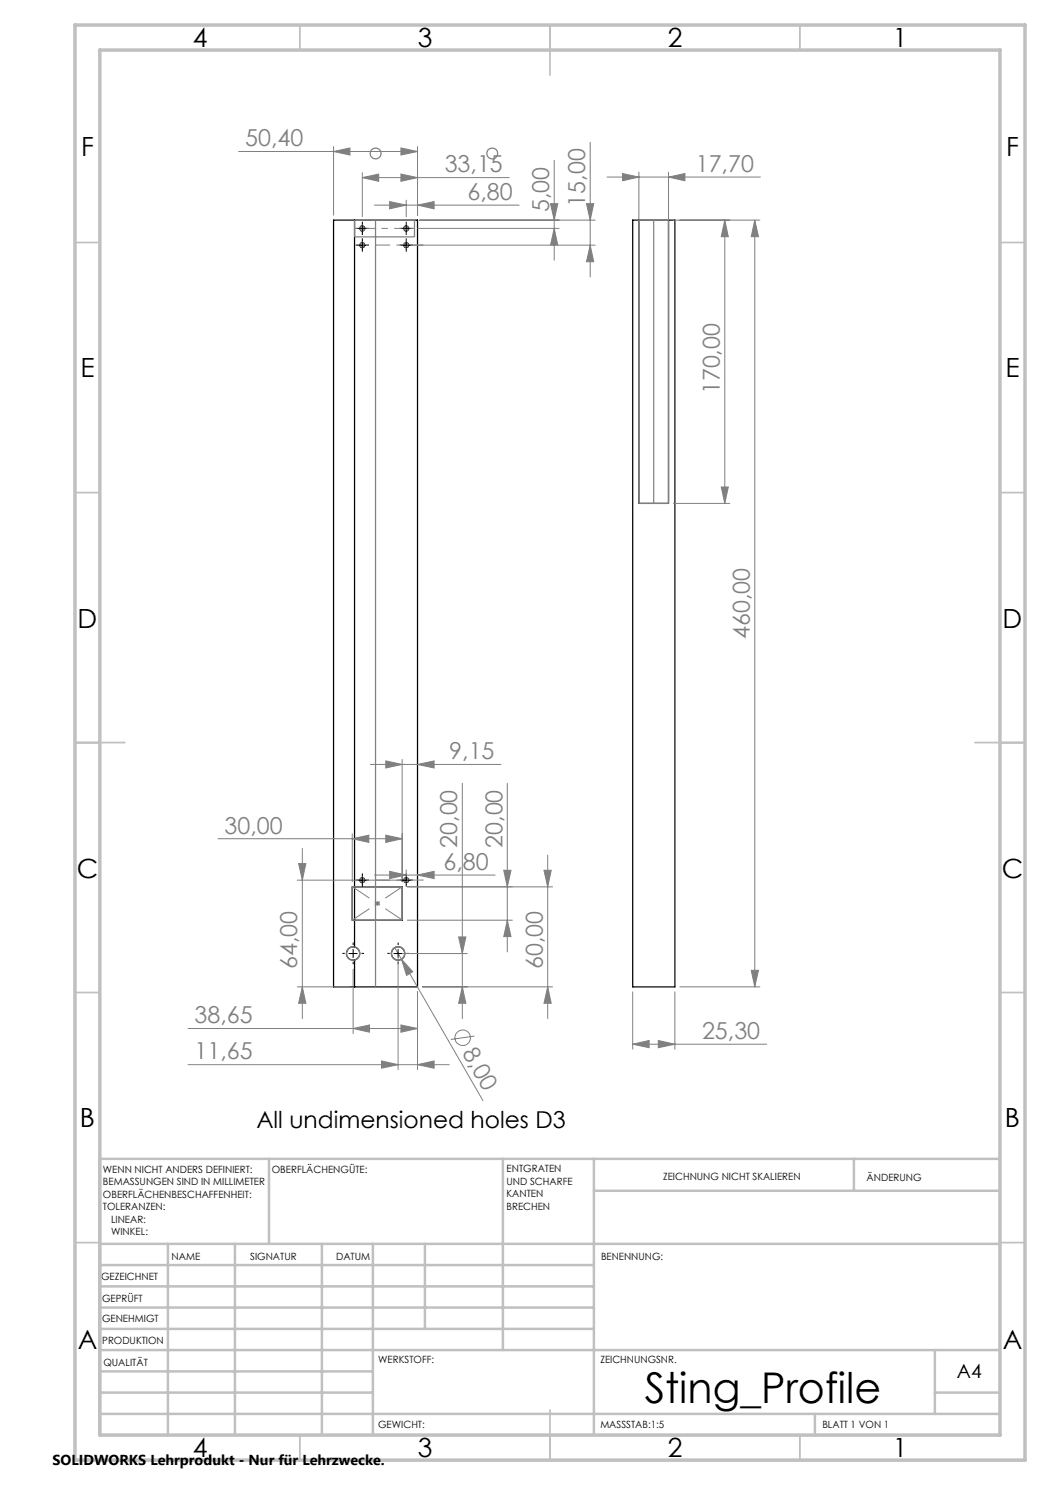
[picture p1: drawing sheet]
<svg xmlns="http://www.w3.org/2000/svg" width="210mm" height="297mm" viewBox="0 0 210 297" stroke-linecap="round" stroke-linejoin="round" font-family="sans-serif">
<g fill="none" stroke="#000" stroke-width=".25">
<path d="M70.9 44h-4.2v153.4h4.2M70.9 44v145.4M70.9 44h12.6v153.4h-12.6M127.8 44h5.9M127.8 44h-1.3v153.4h8.5v-153.4h-1.3M127.8 44v56.7h5.9v-56.7M70.4 177.4h10v6.6h-10zM70.9 189.4a1.33 1.33 0 0 0-1.6 1.3 1.33 1.33 0 0 0 1.6 1.3M70.9 189.4a1.34 1.34 0 0 1 1 1.3 1.34 1.34 0 0 1-1 1.3M70.9 192v5.4"/>
<circle cx="72.5" cy="49" r=".5"/>
<circle cx="72.5" cy="45.7" r=".5"/>
<circle cx="81.2" cy="49" r=".5"/>
<circle cx="81.2" cy="45.7" r=".5"/>
<circle cx="72.5" cy="176" r=".5"/>
<circle cx="81.2" cy="176" r=".5"/>
<circle cx="79.6" cy="190.7" r="1.34"/>
</g>
<g fill="none" stroke="#808080" stroke-width=".2">
<path d="M47.7 30.3h35.8M66.7 30.3l3.3-.7v1.4zM66.7 29.3v13.7M72.5 35.5l3.2-.7v1.5zM72.5 34.5v8.9M72.5 35.5h29.3M80.2 34.8l3.3 .7-3.3 .8zM80.2 29.6l3.3 .7-3.3 .7zM83.5 29.3v13.7M110.8 32.1v19.9M118 28.4v27M121.4 35.4h30.7"/>
<path d="M124.5 34.7l3.3 .7-3.3 .8zM127.8 34.4v65.3M133.7 35.4l3.3-.7v1.5zM133.7 34.4v65.3M74.9 41h28.9M77.9 40.3l3.3 .7-3.3 .8zM81.2 40v3.4M82.2 49h36.8M83.5 41l3.3-.7v1.5zM83.6 45.7h28.2M83.9 44h35.1M110.1 40.7h1.4l-.7 3.3z"/>
<path d="M110.8 45.7l.7 3.3h-1.4zM117.3 40.7h1.4l-.7 3.3zM118 49l.7 3.3h-1.4zM134.7 44h17.3M145 44l.7 3.3h-1.4zM145 44v56.7M151 44l.7 3.3h-1.5zM151 44v153.4M144.3 97.4h1.4l-.7 3.3zM134.7 100.7h11.2M74.1 152.9h26.1M77.2 152.2l3.2 .7-3.2 .7z"/>
<path d="M80.4 151.9v24.5M83.5 152.9l3.3-.7v1.4zM92.5 156.7v47M101.5 156.7v33.7M43.6 167.7h36.8M59.4 176h20.8M59.7 172.7h1.5l-.7 3.3zM60.5 169.7v34M70.4 167.7l3.4-.7v1.5zM70.4 166.8v9.6M74.9 175h24.1M77.2 167l3.2 .7-3.2 .8z"/>
<path d="M77.9 174.3l3.3 .7-3.3 .7zM81.2 174v1M81.5 177.4h29M83.5 175l3.3-.7v1.4zM100.8 174.1h1.4l-.7 3.3zM108.8 174.1h1.4l-.7 3.3zM109.5 171v32.7M59.4 197.4h10.5M60.5 197.4l.7 3.3h-1.5zM70.6 193.8v12.9M75 180.7h1M75.1 180.3l.7 .7"/>
<path d="M75.5 180.2v1M75.8 180.3l-.7 .7M79 189.5l1.3 2.3M79.6 191.7v22.2M80.3 191.8l2.2 2.5-1.2 .8zM80.3 191.8l16.3 28.3M80.6 190.7h12.9M81.5 184h21M83.5 198.4v15.5M84.5 197.4h26M91.7 187.4h1.5l-.7 3.3zM92.5 197.4l.7 3.3h-1.5z"/>
<path d="M101.5 184l.7 3.3h-1.4zM109.5 197.4l.7 3.3h-1.4zM126.5 198.4v11.4M135 198.4v11.4M136 197.4h16M150.2 194.1h1.5l-.7 3.3zM37.6 205.7h45.9M37.6 212.9h52.3M70.6 205.7l3.3-.7v1.4zM76.3 212.2l3.3 .7-3.3 .7zM80.2 205l3.3 .7-3.3 .7zM83.5 212.9l3.3-.7v1.4z"/>
<path d="M94.9 207.2l-4.7 .7M126.5 208.8l3.3-.7v1.4zM126.5 208.8h26.8M131.7 208.1l3.3 .7-3.3 .7z"/>
<circle cx="92.5" cy="207.5" r="1.56"/>
</g>
<g fill="none" stroke="#808080" stroke-width=".25">
<path d="M70.9 44h12v3.4h-12zM75.1 44v153.4M127.8 44h5.9v56.7h-5.9zM130.7 44v56.7M70.4 177.4h10v6.6h-10z"/>
<circle cx="75.1" cy="30.7" r="1.08"/>
<circle cx="98.4" cy="30.7" r="1.08"/>
<circle cx="72.4" cy="49" r=".42"/>
<circle cx="72.5" cy="45.7" r=".41"/>
<circle cx="81.2" cy="49" r=".42"/>
<circle cx="81.2" cy="45.7" r=".41"/>
<circle cx="72.4" cy="176" r=".42"/>
<circle cx="81.2" cy="176" r=".42"/>
<circle cx="70.6" cy="190.7" r="1.33"/>
<circle cx="79.6" cy="190.7" r="1.34"/>
</g>
<path d="M70.5 177.3l10 6.7M70.5 184l10-6.7" fill="none" stroke="#808080" stroke-width=".2" stroke-dasharray="15.2 1.3 1.3 1.3" stroke-dashoffset="11.1" stroke-linecap="butt"/>
<g fill="none" stroke="#000" stroke-width=".2" stroke-dasharray="15.2 1.3 1.3 1.3" stroke-linecap="butt">
<path d="M71.6 49h-.5M71.6 45.7h-.5M72.5 48.2v-.5M72.5 49.8v.5M72.5 44.8v-.5M72.5 46.5v.5M73.3 49h.5M73.3 45.7h.5M80.4 49h-.5M80.4 45.7h-.5M81.3 48.2v-.5M81.3 49.8v.5"/>
<path d="M81.3 44.8v-.5M81.3 46.5v.5M82.1 49h.5M82.1 45.7h.5M71.6 176h-.5M72.5 175.2v-.5M72.5 176.8v.5M73.3 176h.5M80.4 176h-.5M81.3 175.2v-.5M81.3 176.8v.5M82.1 176h.5"/>
<path d="M69 190.7h-.5M70.6 189v-.5M70.6 192.3v.5M72.3 190.7h.5M78 190.7h-.5M79.6 189v-.5M79.6 192.3v.5M81.3 190.7h.5"/>
</g>
<path d="M75.1 49h9.6M75.1 176h9.6" fill="none" stroke="#808080" stroke-width=".2" stroke-dasharray="15.2 1.3 1.3 1.3" stroke-dashoffset="12.4" stroke-linecap="butt"/>
<path d="M70.9 45.7h12" fill="none" stroke="#808080" stroke-width=".2" stroke-dasharray="15.2 1.3 1.3 1.3" stroke-dashoffset="11.2" stroke-linecap="butt"/>
<g fill="none" stroke="#c0c0c0" stroke-width=".35">
<path d="M60 5v5M110 5v10M160 5v5M15 48.5h5M200 48.5h5M15 98.5h5M200 98.5h5M15 148.5h10M195 148.5h10M15 198.5h5M200 198.5h5M15 248.5h5"/>
<path d="M200 248.5h5M60 287v5M110 282v10M160 287v5"/>
</g>
<g fill="none" stroke="#c0c0c0" stroke-width=".5">
<path d="M53.8 231.8v17M100.6 231.8v38.2M118.8 231.8v55.2M118.8 238.2h81.2M170.8 231.8v6.4M200 231.8h-180v55.2M20 248.8h180M20 257.3h98.8M20 253h98.8M33.6 248.8v38.2M47 248.8v38.2M64.4 248.8v38.2"/>
<path d="M74.6 248.8v38.2M85 248.8v17M20 265.8h98.8M20 261.5h98.8M20 278.5h54.6M20 274.3h54.6M20 270h180M187 278.5h13M187 270v12.8M20 282.8h180M163 282.8v4.2"/>
</g>
<path d="M15 5h190v287h-190zM20 10h180v277h-180z" fill="none" stroke="#c0c0c0" stroke-width=".7"/>
<g fill="none" stroke="#000" stroke-width=".2">
<path d="M71.6 49h1.7M71.6 45.7h1.7M72.5 44.9v1.6M72.5 48.2v1.7M80.4 49h1.7M80.4 45.7h1.7M81.2 44.9v1.6M81.2 48.2v1.7M71.6 176h1.7M72.5 175.2v1.7M80.4 176h1.7M81.2 175.2v1.7"/>
<path d="M69.8 190.7h1.6M70.6 189.9v1.6M78.8 190.7h1.6M79.6 189.9v1.6"/>
</g>
<g fill="#808080">
<path d="M80.3 191.8l2.2 2.5-1.2 .8z"/>
<path d="M72.5 35.5l3.2-.7v1.5zM80.2 34.8l3.3 .7-3.3 .8zM77.9 40.3l3.3 .7-3.3 .8zM83.5 41l3.3-.7v1.5zM70.6 205.7l3.3-.7v1.4zM80.2 205l3.3 .7-3.3 .7zM76.3 212.2l3.3 .7-3.3 .7zM83.5 212.9l3.3-.7v1.4zM70.4 167.7l3.4-.7v1.5zM77.2 167l3.2 .7-3.2 .8zM77.2 152.2l3.2 .7-3.2 .7zM83.5 152.9l3.3-.7v1.4zM66.7 30.3l3.3-.7v1.4zM80.2 29.6l3.3 .7-3.3 .7zM77.9 174.3l3.3 .7-3.3 .7zM83.5 175l3.3-.7v1.4z"/>
<path d="M110.8 45.7l.7 3.3h-1.4zM110.1 40.7h1.4l-.7 3.3zM118 49l.7 3.3h-1.4zM117.3 40.7h1.4l-.7 3.3zM101.5 184l.7 3.3h-1.4zM100.8 174.1h1.4l-.7 3.3z"/>
<path d="M91.7 187.4h1.5l-.7 3.3zM92.5 197.4l.7 3.3h-1.5zM59.7 172.7h1.5l-.7 3.3zM60.5 197.4l.7 3.3h-1.5zM108.8 174.1h1.4l-.7 3.3zM109.5 197.4l.7 3.3h-1.4z"/>
<path d="M133.7 35.4l3.3-.7v1.5zM124.5 34.7l3.3 .7-3.3 .8z"/>
<path d="M126.5 208.8l3.3-.7v1.4zM131.7 208.1l3.3 .7-3.3 .7z"/>
<path d="M145 44l.7 3.3h-1.4zM144.3 97.4h1.4l-.7 3.3zM151 44l.7 3.3h-1.5zM150.2 194.1h1.5l-.7 3.3z"/>
</g>
<text font-size="8.5" x="129" y="280.6">Sting_Profile</text>
<g font-size="5.3">
<text x="38.5" y="9.5">4</text>
<text x="83.5" y="9.5">3</text>
<text x="133.5" y="9.5">2</text>
<text x="178.5" y="9.5">1</text>
<text x="16.2" y="31.2">F</text>
<text x="201.2" y="31.2">F</text>
<text x="16.1" y="75.5">E</text>
<text x="201.1" y="75.5">E</text>
<text x="15.5" y="125.5">D</text>
<text x="200.5" y="125.5">D</text>
<text x="15.4" y="175.5">C</text>
<text x="200.4" y="175.5">C</text>
<text x="16" y="225.5">B</text>
<text x="201" y="225.5">B</text>
<text x="15.5" y="269.7">A</text>
<text x="200.5" y="269.7">A</text>
<text x="38.5" y="291.5">4</text>
<text x="83.5" y="291.5">3</text>
<text x="133.5" y="291.5">2</text>
<text x="178.5" y="291.5">1</text>
</g>
<g font-size="4.7" fill="#808080">
<text x="49" y="29.3">50,40</text>
<text x="88.9" y="34.5">33,15</text>
<text x="139.2" y="34.4">17,70</text>
<text x="93.5" y="40">6,80</text>
<text x="117" y="41.3" transform="rotate(-90 117 41.3)">15,00</text>
<text x="109.8" y="42.4" transform="rotate(-90 109.8 42.4)">5,00</text>
<text x="144" y="78.9" transform="rotate(-90 144 78.9)">170,00</text>
<text x="150" y="127.8" transform="rotate(-90 150 127.8)">460,00</text>
<text x="89.9" y="151.9">9,15</text>
<text x="44.9" y="166.7">30,00</text>
<text x="88.7" y="174">6,80</text>
<text x="91.5" y="169.6" transform="rotate(-90 91.5 169.6)">20,00</text>
<text x="100.5" y="169.6" transform="rotate(-90 100.5 169.6)">20,00</text>
<text x="59.5" y="193.8" transform="rotate(-90 59.5 193.8)">64,00</text>
<text x="108.5" y="193.8" transform="rotate(-90 108.5 193.8)">60,00</text>
<text x="38.9" y="204.7">38,65</text>
<text x="140.4" y="207.8">25,30</text>
<text x="38.9" y="211.9">11,65</text>
<text x="92.4" y="210.6" transform="rotate(60 92.4 210.6)">8,00</text>
</g>
<text font-size="4.7" x="51.3" y="225.6">All undimensioned holes D3</text>
<text font-size="3.9" x="191.4" y="275.6">A4</text>
<text font-size="2.9" x="10.5" y="292.9">SOLIDWORKS Lehrprodukt - Nur für Lehrzwecke.</text>
<g font-size="2">
<text x="20.6" y="234.6">WENN NICHT ANDERS DEFINIERT:</text>
<text x="20.6" y="237.1">BEMASSUNGEN SIND IN MILLIMETER</text>
<text x="20.6" y="239.6">OBERFLÄCHENBESCHAFFENHEIT:</text>
<text x="54.4" y="234.6">OBERFLÄCHENGÜTE:</text>
<text x="101.3" y="234.5">ENTGRATEN</text>
<text x="101.3" y="237">UND SCHARFE</text>
<text x="101.3" y="239.5">KANTEN</text>
<text x="132.6" y="236">ZEICHNUNG NICHT SKALIEREN</text>
<text x="173.3" y="236.2">ÄNDERUNG</text>
<text x="20.6" y="242.1">TOLERANZEN:</text>
<text x="22.2" y="244.6">LINEAR:</text>
<text x="101.3" y="242">BRECHEN</text>
<text x="22.2" y="247.1">WINKEL:</text>
<text x="34.3" y="252">NAME</text>
<text x="50" y="251.9">SIGNATUR</text>
<text x="67.2" y="251.9">DATUM</text>
<text x="120.2" y="251.9">BENENNUNG:</text>
<text x="20.2" y="256.1">GEZEICHNET</text>
<text x="20.4" y="260.3">GEPRÜFT</text>
<text x="20.4" y="264.4">GENEHMIGT</text>
<text x="20.5" y="268.8">PRODUKTION</text>
<text x="20.7" y="273.1">QUALITÄT</text>
<text x="75.6" y="272.5">WERKSTOFF:</text>
<text x="120.1" y="272.5">ZEICHNUNGSNR.</text>
<text x="75.6" y="285.5">GEWICHT:</text>
<text x="120.1" y="285.6">MASSSTAB:1:5</text>
<text x="164.5" y="285.6">BLATT 1 VON 1</text>
</g>
</svg>
